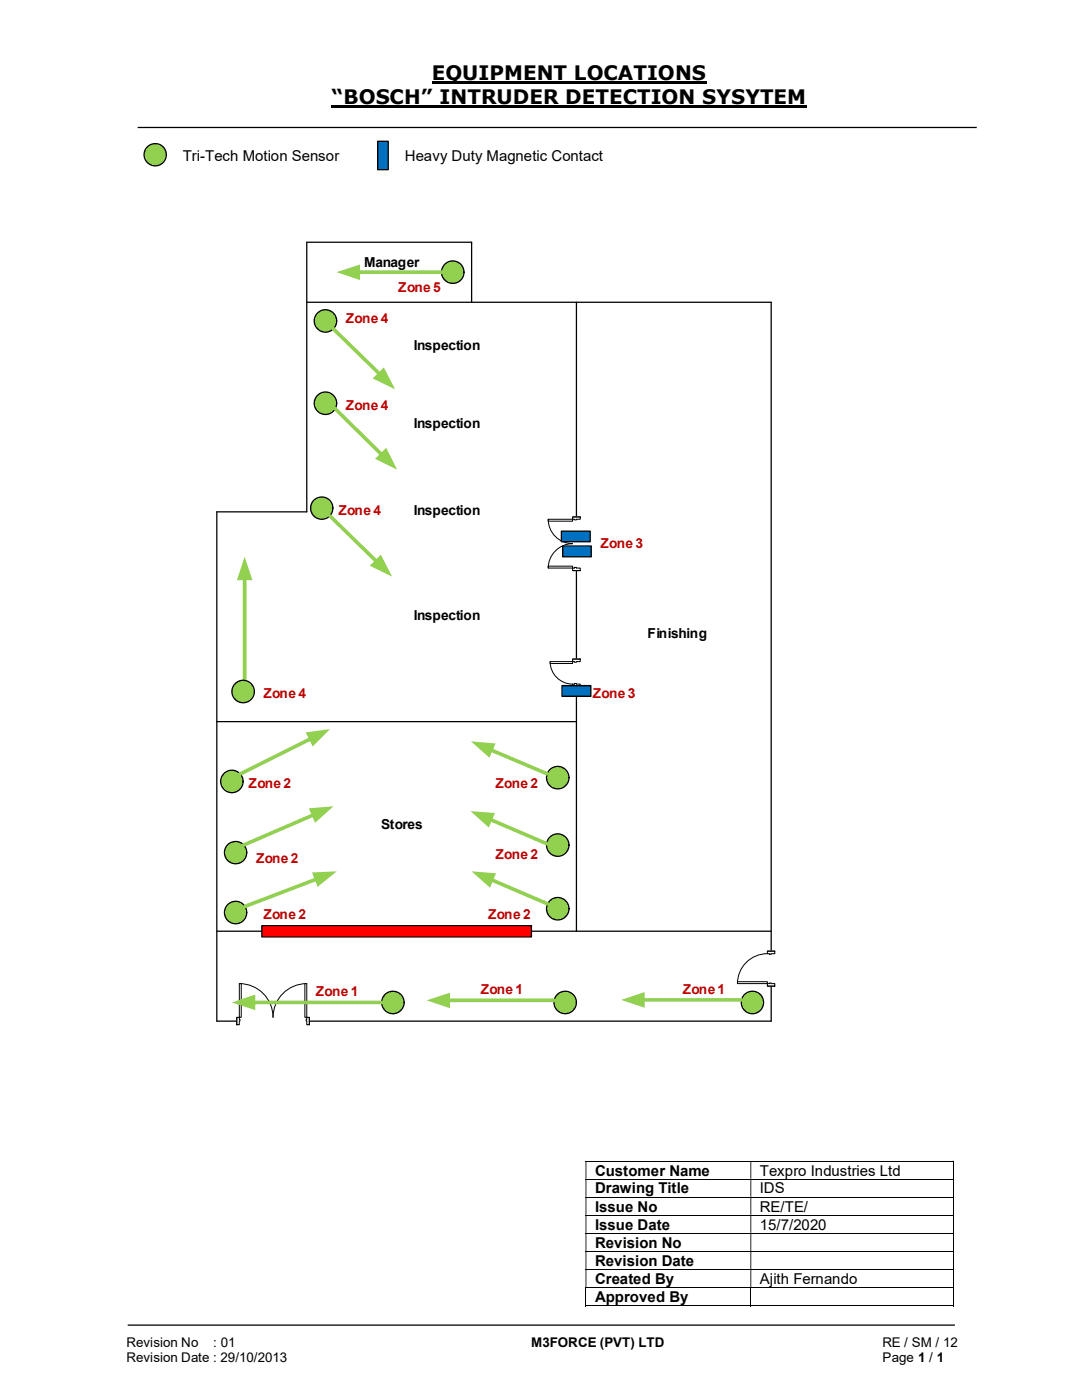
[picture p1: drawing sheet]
<svg xmlns="http://www.w3.org/2000/svg" width="216mm" height="279mm" viewBox="0 0 216 279" stroke-linecap="round" stroke-linejoin="round" font-family="sans-serif">
<path d="M86.1 16.5h54.9M66.2 21.3h94.8" fill="none" stroke="#000" stroke-width=".42"/>
<path d="M27.5 25.4h167.4M25.5 264.5h165" fill="none" stroke="#000" stroke-width=".25"/>
<g fill="none" stroke="#000" stroke-width=".2">
<path d="M116.8 231.7h73.3M116.8 235.3h73.3M116.8 238.9h73.3M190.2 231.8v3.4M190.2 235.4v3.4M190.2 239v3.4M116.8 242.5h73.3M116.8 246.1h73.3M116.8 249.7h73.3M116.8 253.3h73.3M116.8 257h73.3M116.9 257v3.6"/>
<path d="M149.8 257v3.6M190.2 242.6v3.4M190.2 246.2v3.5M190.2 249.8v3.4M190.2 253.4v3.5M190.2 257v3.6M116.8 260.6h32.9M149.9 260.6h40.2"/>
</g>
<g fill="#000">
<path d="M190.1 231.6h.2v.2h-.2zM116.8 231.8h.2v3.4h-.2zM149.7 231.8h.2v3.4h-.2z" fill-rule="evenodd"/>
<path d="M190.1 235.2h.2v.2h-.2zM116.8 235.4h.2v3.4h-.2zM149.7 235.4h.2v3.4h-.2z" fill-rule="evenodd"/>
<path d="M190.1 238.8h.2v.2h-.2zM116.8 239h.2v3.4h-.2zM149.7 239h.2v3.4h-.2z" fill-rule="evenodd"/>
<path d="M190.1 242.4h.2v.2h-.2zM116.8 242.6h.2v3.4h-.2zM149.7 242.6h.2v3.4h-.2z" fill-rule="evenodd"/>
<path d="M190.1 246h.2v.2h-.2zM116.8 246.2h.2v3.5h-.2zM149.7 246.2h.2v3.5h-.2z" fill-rule="evenodd"/>
<path d="M190.1 249.7h.2v.1h-.2zM116.8 249.8h.2v3.4h-.2zM149.7 249.8h.2v3.4h-.2z" fill-rule="evenodd"/>
<path d="M190.1 253.2h.2v.2h-.2zM116.8 253.4h.2v3.5h-.2zM149.7 253.4h.2v3.5h-.2z" fill-rule="evenodd"/>
</g>
<path d="M190.1 256.9h.2v.1h-.2zM190.1 260.5h.2v.1h-.2z" fill="#000"/>
<path d="M75.4 28.2h2.1v5.7h-2.1z" fill="#0070c0"/>
<path d="M75.4 28.2h2.1v5.7h-2.1z" fill="none" stroke="#000" stroke-width=".25"/>
<circle cx="31" cy="30.9" r="2.22" fill="#92d050"/>
<g fill="none" stroke="#000" stroke-width=".25">
<path d="M61.2 48.3h32.9"/>
<circle cx="31" cy="30.9" r="2.22"/>
</g>
<path d="M48.8 115.4v20.4" fill="none" stroke="#92d050" stroke-width=".72"/>
<g fill="#92d050">
<path d="M48.8 111.1l1.6 4.7h-3.1z"/>
<circle cx="46.3" cy="156" r="2.24"/>
</g>
<g fill="none" stroke="#000" stroke-width=".25">
<path d="M61.2 102.2h-17.9v101.6h110.6M43.3 144h71.7M43.3 185.8h110.6"/>
<circle cx="46.3" cy="156" r="2.24"/>
</g>
<path d="M47.2 203h14.5v1.6h-14.5z" fill="#fff"/>
<path d="M47.2 203h14.5v1.6h-14.5z" fill="none" stroke="#fff" stroke-width=".2"/>
<path d="M61.2 203v1.5h.5v-1.5zM47.2 203h.6v1.5h-.6z" fill-rule="evenodd" fill="#fff"/>
<path d="M47.8 203.4v-.4h-.6v1.5h.6v-.7M61.2 203.4v-.4h.5v1.5h-.5v-.7" fill="none" stroke="#000" stroke-width=".2"/>
<path d="M61.1 203.4v.4h.1v-.4zM47.8 203.4h.1v.4h-.1z" fill-rule="evenodd" fill="#fff"/>
<path d="M47.8 196.3a6.7 6.7 0 0 1 6.7 6.7 6.7 6.7 0 0 1 6.7-6.7M47.2 203v1.5M47.8 203.4h.1v.4h-.1M61.2 203.4h-.1v.4h.1M61.7 203v1.5" fill="none" stroke="#000" stroke-width=".2"/>
<path d="M47.8 196.3h.3v6.7h-.3z" fill-rule="evenodd" fill="#fff"/>
<path d="M47.8 196.3h.3v6.7h-.3z" fill="none" stroke="#000" stroke-width=".2"/>
<path d="M60.8 196.3h.4v6.7h-.4z" fill-rule="evenodd" fill="#fff"/>
<path d="M60.8 196.3h.4v6.7h-.4z" fill="none" stroke="#000" stroke-width=".2"/>
<path d="M52.2 184.7h53.8v2.3h-53.8z" fill-rule="evenodd" fill="#f00"/>
<path d="M52.2 184.7h53.8v2.3h-53.8z" fill="none" stroke="#000" stroke-width=".25"/>
<circle cx="111.3" cy="155.2" r="2.25" fill="#92d050"/>
<circle cx="111.3" cy="155.2" r="2.25" fill="none" stroke="#000" stroke-width=".25"/>
<circle cx="47" cy="170.2" r="2.23" fill="#92d050"/>
<circle cx="47" cy="170.2" r="2.23" fill="none" stroke="#000" stroke-width=".25"/>
<circle cx="47" cy="182.1" r="2.23" fill="#92d050"/>
<circle cx="47" cy="182.1" r="2.23" fill="none" stroke="#000" stroke-width=".25"/>
<circle cx="111.3" cy="168.7" r="2.25" fill="#92d050"/>
<circle cx="111.3" cy="168.7" r="2.25" fill="none" stroke="#000" stroke-width=".25"/>
<circle cx="111.3" cy="181.4" r="2.25" fill="#92d050"/>
<circle cx="111.3" cy="181.4" r="2.25" fill="none" stroke="#000" stroke-width=".25"/>
<circle cx="150.1" cy="200.1" r="2.24" fill="#92d050"/>
<circle cx="150.1" cy="200.1" r="2.24" fill="none" stroke="#000" stroke-width=".25"/>
<circle cx="112.8" cy="200.1" r="2.24" fill="#92d050"/>
<circle cx="112.8" cy="200.1" r="2.24" fill="none" stroke="#000" stroke-width=".25"/>
<circle cx="90.3" cy="54.3" r="2.24" fill="#92d050"/>
<circle cx="90.3" cy="54.3" r="2.24" fill="none" stroke="#000" stroke-width=".25"/>
<circle cx="78.4" cy="200.1" r="2.24" fill="#92d050"/>
<g fill="none" stroke="#000" stroke-width=".25">
<path d="M61.2 48.3v53.9M94.1 48.3v12M61.2 60.3h92.7v143.5M115 60.3v125.5"/>
<circle cx="78.4" cy="200.1" r="2.24"/>
</g>
<path d="M153.1 189.8h1.6v7h-1.6z" fill-rule="evenodd" fill="#fff"/>
<path d="M153.1 189.8h1.6v7h-1.6z" fill="none" stroke="#fff" stroke-width=".2"/>
<path d="M153.1 196.3h1.5v.5h-1.5zM153.1 189.8v.5h1.5v-.5z" fill-rule="evenodd" fill="#fff"/>
<path d="M153.5 196.3h-.4v.5h1.5v-.5h-.7M153.5 190.3h-.4v-.5h1.5v.5h-.7" fill="none" stroke="#000" stroke-width=".2"/>
<path d="M153.5 196.2h.4v.1h-.4zM153.5 190.3v.2h.4v-.2z" fill-rule="evenodd" fill="#fff"/>
<path d="M153.1 190.3a6 6 0 0 0-5.9 6M153.1 196.8h1.5M153.1 189.8h1.5M153.5 196.3v-.1h.4v.1M153.5 190.3v.2h.4v-.2" fill="none" stroke="#000" stroke-width=".2"/>
<path d="M147.2 195.9h5.9v.4h-5.9z" fill="#fff"/>
<path d="M147.2 195.9h5.9v.4h-5.9z" fill="none" stroke="#000" stroke-width=".2"/>
<path d="M114.2 131.5h1.6v5.5h-1.6z" fill-rule="evenodd" fill="#fff"/>
<path d="M114.2 131.5h1.6v5.5h-1.6z" fill="none" stroke="#fff" stroke-width=".2"/>
<path d="M114.3 131.5v.5h1.5v-.5zM114.3 136.5h1.5v.5h-1.5z" fill-rule="evenodd" fill="#fff"/>
<path d="M114.6 132h-.3v-.5h1.5v.5h-.8M114.6 136.5h-.3v.5h1.5v-.5h-.8" fill="none" stroke="#000" stroke-width=".2"/>
<path d="M114.6 132v.2h.4v-.2zM114.6 136.4h.4v.1h-.4z" fill-rule="evenodd" fill="#fff"/>
<path d="M109.8 132a4.5 4.5 0 0 0 4.5 4.5M114.3 131.5h1.5M114.3 137h1.5M114.6 132v.2h.4v-.2M114.6 136.5v-.1h.4v.1" fill="none" stroke="#000" stroke-width=".2"/>
<path d="M109.8 132h4.5v.4h-4.5z" fill="#fff"/>
<path d="M109.8 132h4.5v.4h-4.5z" fill="none" stroke="#000" stroke-width=".2"/>
<path d="M114.2 103.2h1.6v10.7h-1.6z" fill-rule="evenodd" fill="#fff"/>
<path d="M114.2 103.2h1.6v10.7h-1.6z" fill="none" stroke="#fff" stroke-width=".2"/>
<path d="M114.3 103.2v.4h1.5v-.4zM114.3 113.4h1.5v.5h-1.5z" fill-rule="evenodd" fill="#fff"/>
<path d="M114.6 103.6h-.3v-.4h1.5v.4h-.8M114.6 113.4h-.3v.5h1.5v-.5h-.8" fill="none" stroke="#000" stroke-width=".2"/>
<path d="M114.6 103.6v.2h.4v-.2zM114.6 113.2h.4v.2h-.4z" fill-rule="evenodd" fill="#fff"/>
<path d="M109.4 103.6a4.9 4.9 0 0 0 4.9 4.9 4.9 4.9 0 0 0-4.9 4.9M114.3 103.2h1.5M114.3 113.9h1.5M114.6 103.6v.2h.4v-.2M114.6 113.4v-.2h.4v.2" fill="none" stroke="#000" stroke-width=".2"/>
<path d="M109.4 113h4.9v.4h-4.9z" fill="#fff"/>
<path d="M109.4 113h4.9v.4h-4.9z" fill="none" stroke="#000" stroke-width=".2"/>
<path d="M109.4 103.6h4.9v.4h-4.9z" fill="#fff"/>
<path d="M109.4 103.6h4.9v.4h-4.9z" fill="none" stroke="#000" stroke-width=".2"/>
<path d="M112 106h5.8v2.1h-5.8z" fill-rule="evenodd" fill="#0070c0"/>
<path d="M112 106h5.8v2.1h-5.8z" fill="none" stroke="#000" stroke-width=".25"/>
<path d="M112.1 136.8h5.8v2.2h-5.8z" fill-rule="evenodd" fill="#0070c0"/>
<path d="M112.1 136.8h5.8v2.2h-5.8z" fill="none" stroke="#000" stroke-width=".25"/>
<path d="M112.3 109h5.7v2.1h-5.7z" fill-rule="evenodd" fill="#0070c0"/>
<path d="M112.3 109h5.7v2.1h-5.7z" fill="none" stroke="#000" stroke-width=".25"/>
<circle cx="64.9" cy="64.1" r="2.24" fill="#92d050"/>
<circle cx="64.9" cy="64.1" r="2.24" fill="none" stroke="#000" stroke-width=".25"/>
<circle cx="64.9" cy="80.5" r="2.24" fill="#92d050"/>
<circle cx="64.9" cy="80.5" r="2.24" fill="none" stroke="#000" stroke-width=".25"/>
<circle cx="48.5" cy="138" r="2.24" fill="#92d050"/>
<circle cx="48.5" cy="138" r="2.24" fill="none" stroke="#000" stroke-width=".25"/>
<circle cx="64.2" cy="101.4" r="2.23" fill="#92d050"/>
<circle cx="64.2" cy="101.4" r="2.23" fill="none" stroke="#000" stroke-width=".25"/>
<path d="M98 175.6l11.3 4.8" fill="none" stroke="#92d050" stroke-width=".72"/>
<path d="M94.1 173.9l4.9 .4-1.2 2.9z" fill="#92d050"/>
<path d="M63.2 175.4l-14.3 5.5" fill="none" stroke="#92d050" stroke-width=".72"/>
<path d="M62.3 174.1l4.9-.2-3.8 3.1z" fill="#92d050"/>
<path d="M50.5 200.1h25.7" fill="none" stroke="#92d050" stroke-width=".72"/>
<path d="M46.3 200.1l4.6-1.6v3.1z" fill="#92d050"/>
<path d="M89.4 199.6h21.2" fill="none" stroke="#92d050" stroke-width=".72"/>
<path d="M85.1 199.6l4.7-1.5v3.1z" fill="#92d050"/>
<path d="M128.3 199.6h19.7" fill="none" stroke="#92d050" stroke-width=".72"/>
<path d="M124 199.6l4.7-1.6v3.1z" fill="#92d050"/>
<path d="M62.1 147.4l-14.2 7.1" fill="none" stroke="#92d050" stroke-width=".72"/>
<path d="M61 146.2l4.9-.7-3.5 3.5z" fill="#92d050"/>
<path d="M62.6 162.6l-14.1 6.1" fill="none" stroke="#92d050" stroke-width=".72"/>
<path d="M61.6 161.3l4.9-.4-3.6 3.3z" fill="#92d050"/>
<path d="M97.8 163.5l11.3 4.9" fill="none" stroke="#92d050" stroke-width=".72"/>
<path d="M93.9 161.9l4.9 .4-1.3 2.8z" fill="#92d050"/>
<path d="M97.9 149.6l11.3 4.8" fill="none" stroke="#92d050" stroke-width=".72"/>
<path d="M94 148l4.9 .4-1.2 2.8z" fill="#92d050"/>
<path d="M71.5 54.3h16.7" fill="none" stroke="#92d050" stroke-width=".72"/>
<path d="M67.2 54.3l4.6-1.5v3.1z" fill="#92d050"/>
<path d="M66.4 65.5l9.4 9.2" fill="none" stroke="#92d050" stroke-width=".72"/>
<path d="M76.6 73.3l2.2 4.4-4.4-2.2z" fill="#92d050"/>
<path d="M66.9 81.6l9.3 9.2" fill="none" stroke="#92d050" stroke-width=".72"/>
<path d="M74.8 91.6l2.2-2.2 2.2 4.3z" fill="#92d050"/>
<path d="M65.8 103l9.4 9.1" fill="none" stroke="#92d050" stroke-width=".72"/>
<path d="M76 110.7l2.2 4.4-4.4-2.2z" fill="#92d050"/>
<g font-size="4">
<text x="86.1" y="16">EQUIPMENT LOCATIONS</text>
<text x="66.2" y="20.8">“BOSCH” INTRUDER DETECTION SYSYTEM</text>
</g>
<g font-size="3">
<text x="36.4" y="32.1">Tri-Tech Motion Sensor</text>
<text x="80.8" y="32.1">Heavy Duty Magnetic Contact</text>
<text x="118.7" y="234.6">Customer Name</text>
<text x="118.7" y="238.2">Drawing Title</text>
<text x="151.6" y="234.6">Texpro Industries Ltd</text>
<text x="151.6" y="238.2">IDS</text>
<text x="118.7" y="241.8">Issue No</text>
<text x="118.7" y="245.4">Issue Date</text>
<text x="151.6" y="241.8">RE/TE/</text>
<text x="151.6" y="245.4">15/7/2020</text>
<text x="118.7" y="249">Revision No</text>
<text x="118.7" y="252.6">Revision Date</text>
<text x="118.7" y="256.2">Created By</text>
<text x="151.6" y="256.2">Ajith Fernando</text>
<text x="118.7" y="259.8">Approved By</text>
</g>
<g font-size="2.7">
<text x="72.7" y="53.2">Manager</text>
<text x="82.5" y="69.9">Inspection</text>
<text x="82.5" y="85.5">Inspection</text>
<text x="82.5" y="102.7">Inspection</text>
<text x="82.5" y="123.7">Inspection</text>
<text x="129.2" y="127.3">Finishing</text>
<text x="76.1" y="165.5">Stores</text>
<text x="25.2" y="268.8">Revision No</text>
<text x="42.6" y="268.8">: 01</text>
<text x="106" y="268.8">M3FORCE (PVT) LTD</text>
<text x="176.1" y="268.8">RE / SM / 12</text>
<text x="25.2" y="271.8">Revision Date : 29/10/2013</text>
<text x="176.1" y="271.8">Page 1 / 1</text>
</g>
<g font-size="2.7" fill="#c00000">
<text x="79.5" y="58.2">Zone 5</text>
<text x="69" y="64.5">Zone 4</text>
<text x="69" y="81.8">Zone 4</text>
<text x="67.5" y="102.7">Zone 4</text>
<text x="119.8" y="109.4">Zone 3</text>
<text x="52.6" y="139.3">Zone 4</text>
<text x="118.3" y="139.3">Zone 3</text>
<text x="49.6" y="157.2">Zone 2</text>
<text x="98.9" y="157.2">Zone 2</text>
<text x="51.1" y="172.2">Zone 2</text>
<text x="98.9" y="171.5">Zone 2</text>
<text x="52.6" y="183.5">Zone 2</text>
<text x="97.4" y="183.5">Zone 2</text>
<text x="63" y="198.8">Zone 1</text>
<text x="95.9" y="198.4">Zone 1</text>
<text x="136.3" y="198.4">Zone 1</text>
</g>
</svg>
